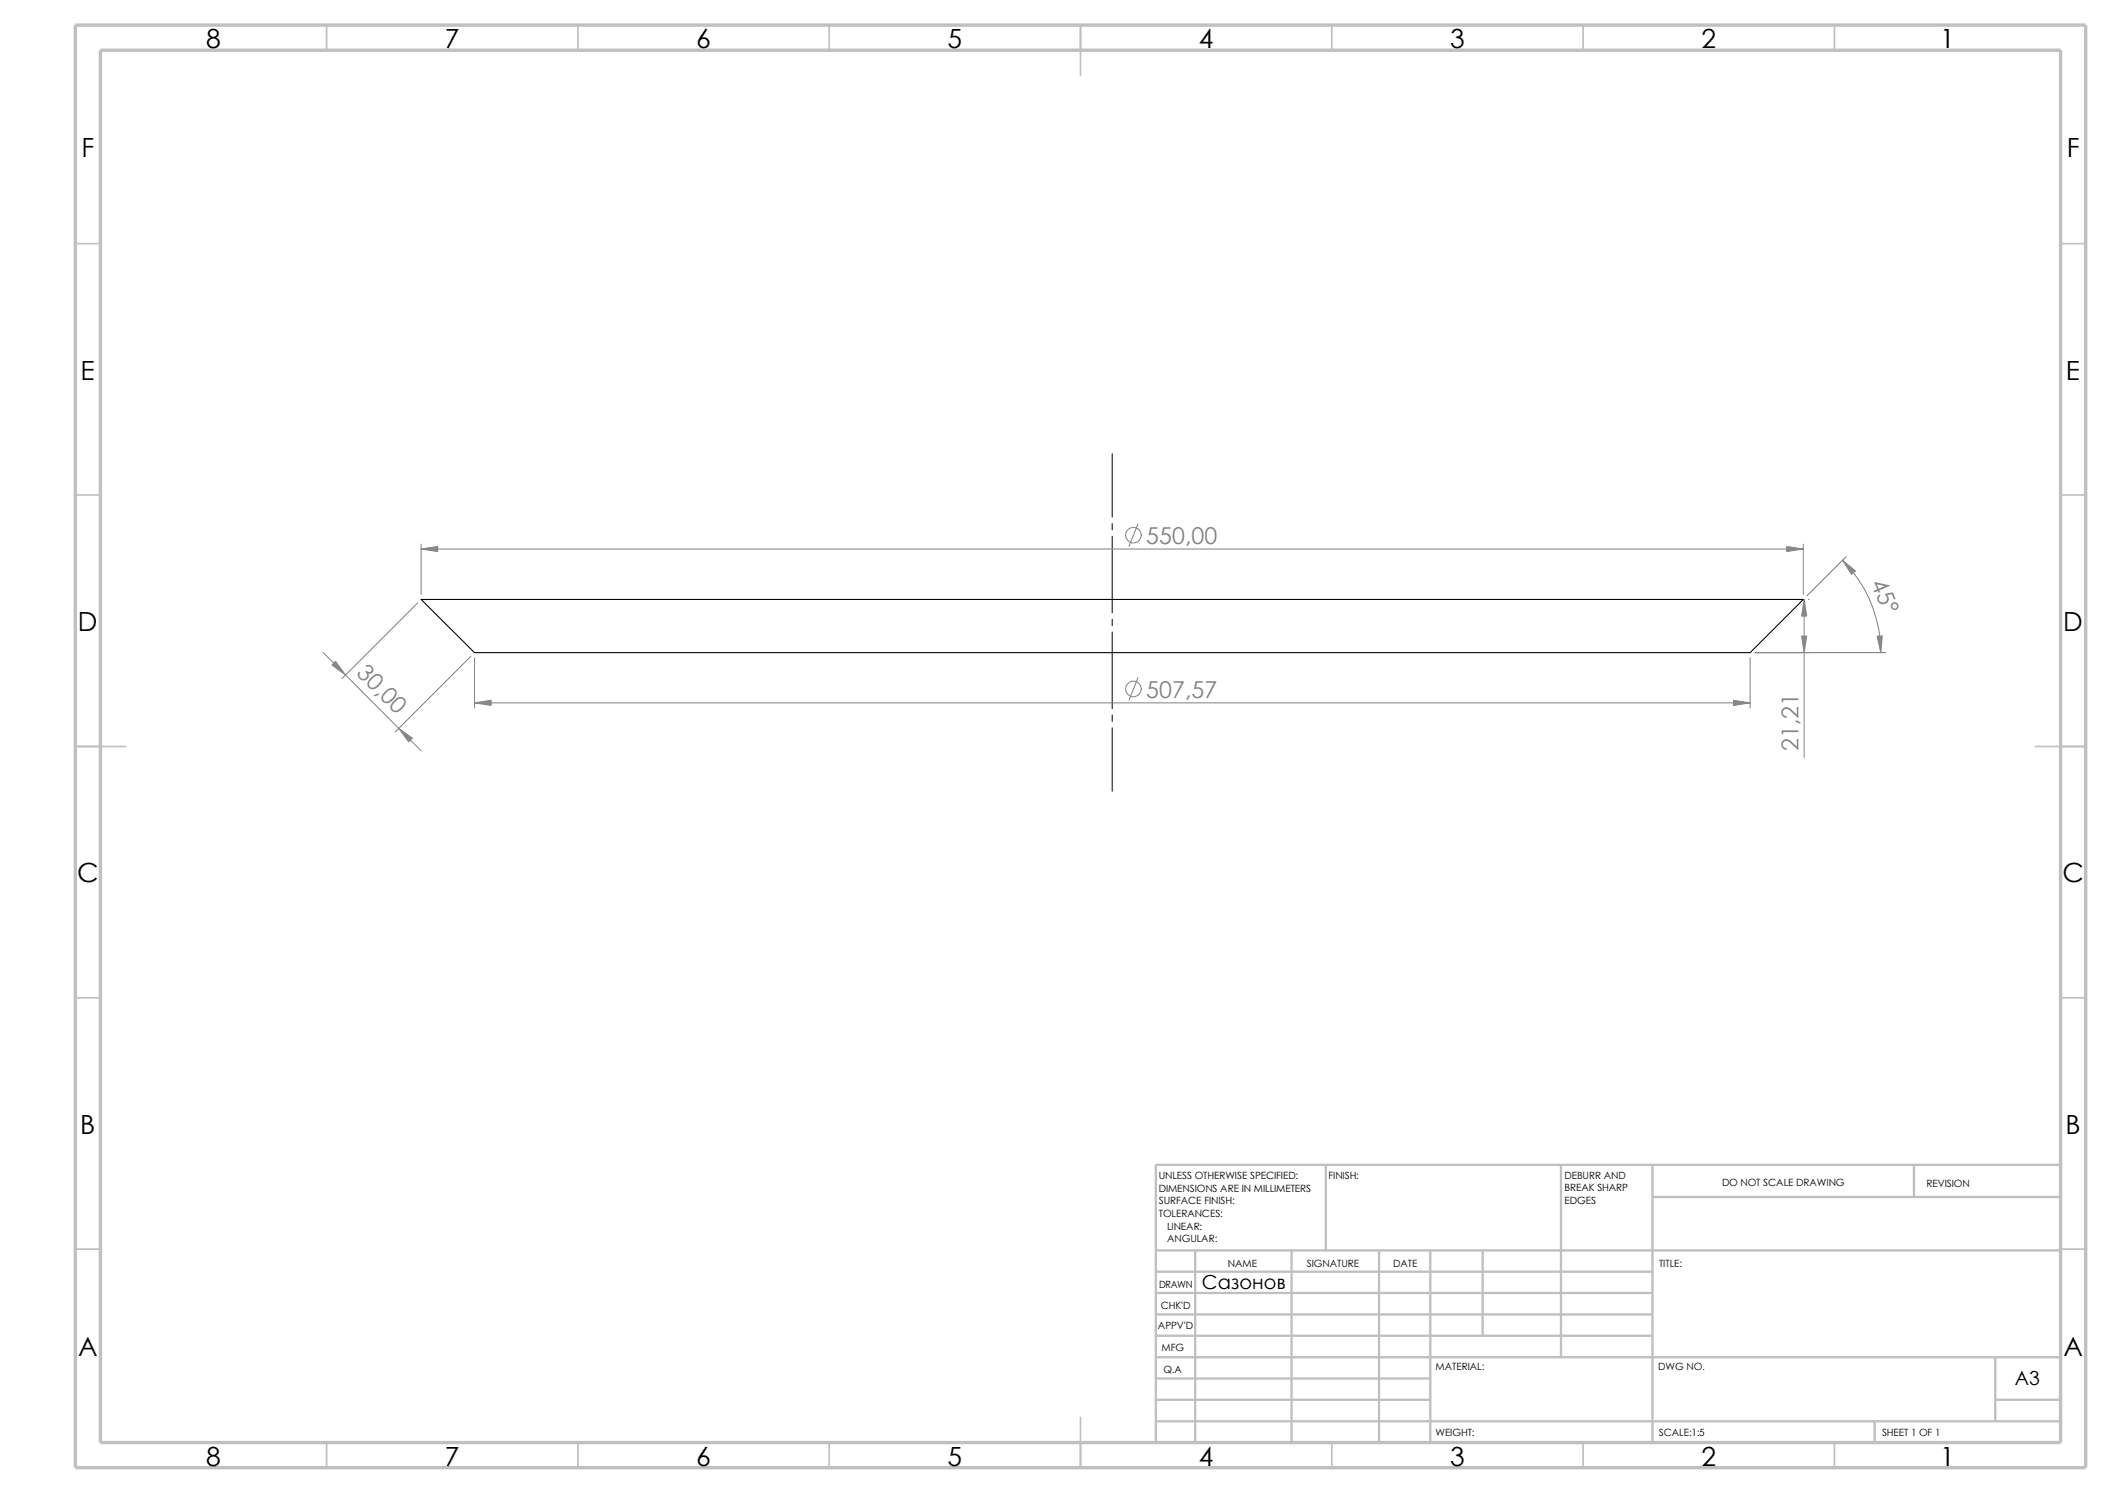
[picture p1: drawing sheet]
<svg xmlns="http://www.w3.org/2000/svg" width="420mm" height="297mm" viewBox="0 0 420 297" stroke-linecap="round" stroke-linejoin="round" font-family="sans-serif">
<g fill="none" stroke="#c0c0c0" stroke-width=".34">
<path d="M65 5v5M115 5v5M165 5v5M215 5v10M265 5v5M315 5v5M365 5v5M15 48.5h5M410 48.5h5M15 98.5h5M410 98.5h5M15 148.5h10"/>
<path d="M405 148.5h10M15 198.5h5M410 198.5h5M15 248.5h5M410 248.5h5M65 287v5M115 287v5M165 287v5M215 282v10M265 287v5M315 287v5M365 287v5"/>
</g>
<g fill="none" stroke="#c0c0c0" stroke-width=".47">
<path d="M263.8 231.7v17.1M310.6 231.7v38.3M328.8 231.7v55.3M328.8 238.1h81.2M380.8 231.7v6.4M410 231.7h-180v55.3M230 248.8h180M230 253h98.8M230 257.2h98.8M237.8 248.8v38.2M257 248.8v38.2M274.4 248.8v38.2"/>
<path d="M284.6 248.8v38.2M295 248.8v16.9M230 261.5h98.8M230 265.7h98.8M230 270h180M230 274.2h54.6M230 278.5h54.6M397 278.5h13M397 270v12.7M230 282.7h180M373 282.7v4.3"/>
</g>
<path d="M15 5h400v287h-400zM20 10h390v277h-390z" fill="none" stroke="#c0c0c0" stroke-width=".68" stroke-linecap="butt"/>
<path d="M83.8 119.3h275l-10.6 10.5h-253.8z" fill="none" stroke="#000" stroke-width=".21"/>
<path d="M221.3 90.3v12.6M221.3 104.1v1.3M221.3 106.7v15.2M221.3 123.2v1.3M221.3 125.7v15.3M221.3 142.2v1.3M221.3 144.8v12.6" fill="none" stroke="#000" stroke-width=".2"/>
<g fill="none" stroke="#808080" stroke-width=".2">
<path d="M83.1 119.9l-15.1 15.1M83.8 108.2v10M83.8 109.2h275M226.4 104.2l-1.8 4.5M358.8 108.2v10M358.9 119.3v31.4M359.8 119.3h.2M366.6 111.5a25.6 25.6 0 0 1 7.6 18.3M367.3 110.7l-7.8 7.8M64.3 129.8l19.5 19.6M93.7 130.6l-15 15M94.4 130.9v9.9"/>
<path d="M94.4 139.8h253.8M226.4 134.8l-1.8 4.5M348.2 130.9v9.9M349.2 129.8h26"/>
<circle cx="225.5" cy="106.5" r="1.57"/>
<circle cx="225.5" cy="137.1" r="1.56"/>
</g>
<g fill="#808080" stroke="#808080" stroke-width=".2">
<path d="M83.8 109.2l3.3-.5v1z"/>
<path d="M355.5 108.7l3.3 .5-3.3 .5z"/>
<path d="M66 132.3l.8-.7 1.9 2.7z"/>
<path d="M79.3 144.9l2.7 2-.7 .7z"/>
<path d="M366.6 111.5l2.5 2.1-.7 .7z"/>
<path d="M373.5 126.6l1-.1-.3 3.3z"/>
<path d="M344.9 139.3l3.3 .5-3.3 .5z"/>
<path d="M94.4 139.8l3.3-.5v1z"/>
<path d="M358.4 126.5h1.1l-.6 3.3z"/>
<path d="M358.9 119.3l.6 3.3h-1.1z"/>
</g>
<g font-size="5.2">
<text x="41" y="9.6">8</text>
<text x="88.5" y="9.6">7</text>
<text x="138.5" y="9.6">6</text>
<text x="188.5" y="9.6">5</text>
<text x="238.5" y="9.6">4</text>
<text x="288.5" y="9.6">3</text>
<text x="338.5" y="9.6">2</text>
<text x="386" y="9.6">1</text>
<text x="16.2" y="31.3">F</text>
<text x="411.2" y="31.3">F</text>
<text x="16" y="75.6">E</text>
<text x="411" y="75.6">E</text>
<text x="15.5" y="125.6">D</text>
<text x="410.5" y="125.6">D</text>
<text x="15.3" y="175.6">C</text>
<text x="410.3" y="175.6">C</text>
<text x="16" y="225.6">B</text>
<text x="410.9" y="225.6">B</text>
<text x="15.5" y="269.8">A</text>
<text x="410.5" y="269.8">A</text>
<text x="41" y="291.5">8</text>
<text x="88.5" y="291.5">7</text>
<text x="138.5" y="291.5">6</text>
<text x="188.5" y="291.5">5</text>
<text x="238.5" y="291.5">4</text>
<text x="288.5" y="291.5">3</text>
<text x="338.5" y="291.5">2</text>
<text x="386" y="291.5">1</text>
</g>
<g font-size="4.6" fill="#808080">
<text x="228" y="108.2">550,00</text>
<text x="372.2" y="115.9" transform="rotate(67 372.2 115.9)">45°</text>
<text x="70.8" y="134.2" transform="rotate(45 70.8 134.2)">30,0</text>
<text x="228" y="138.9">507,57</text>
<text x="357.8" y="149.5" transform="rotate(-90 357.8 149.5)">21,21</text>
</g>
<g font-size="3.9">
<text x="239.1" y="256.5">Сазонов</text>
<text x="400.9" y="275.5">A3</text>
</g>
<g font-size="2">
<text x="230.5" y="234.6">UNLESS OTHERWISE SPECIFIED:</text>
<text x="230.5" y="237.1">DIMENSIONS ARE IN MILLIMETERS</text>
<text x="230.5" y="239.6">SURFACE FINISH:</text>
<text x="264.3" y="234.6">FINISH:</text>
<text x="311.3" y="239.5">EDGES</text>
<text x="311.3" y="234.5">DEBURR AND</text>
<text x="311.3" y="237">BREAK SHARP</text>
<text x="342.6" y="236">DO NOT SCALE DRAWING</text>
<text x="383.3" y="236.2">REVISION</text>
<text x="230.5" y="242.1">TOLERANCES:</text>
<text x="232.2" y="244.6">LINEAR:</text>
<text x="232.2" y="247.1">ANGULAR:</text>
<text x="260" y="252">SIGNATURE</text>
<text x="277.2" y="252">DATE</text>
<text x="330.1" y="252">TITLE:</text>
<text x="230.6" y="256.2">DRAWN</text>
<text x="244.3" y="252.1">NAME</text>
<text x="230.9" y="260.4">CHK'D</text>
<text x="230.4" y="264.5">APPV'D</text>
<text x="231.1" y="268.8">MFG</text>
<text x="231.5" y="273.1">Q.A</text>
<text x="285.6" y="272.5">MATERIAL:</text>
<text x="329.9" y="272.5">DWG NO.</text>
<text x="285.6" y="285.6">WEIGHT:</text>
<text x="330" y="285.6">SCALE:1:5</text>
<text x="374.4" y="285.6">SHEET 1 OF 1</text>
</g>
</svg>
